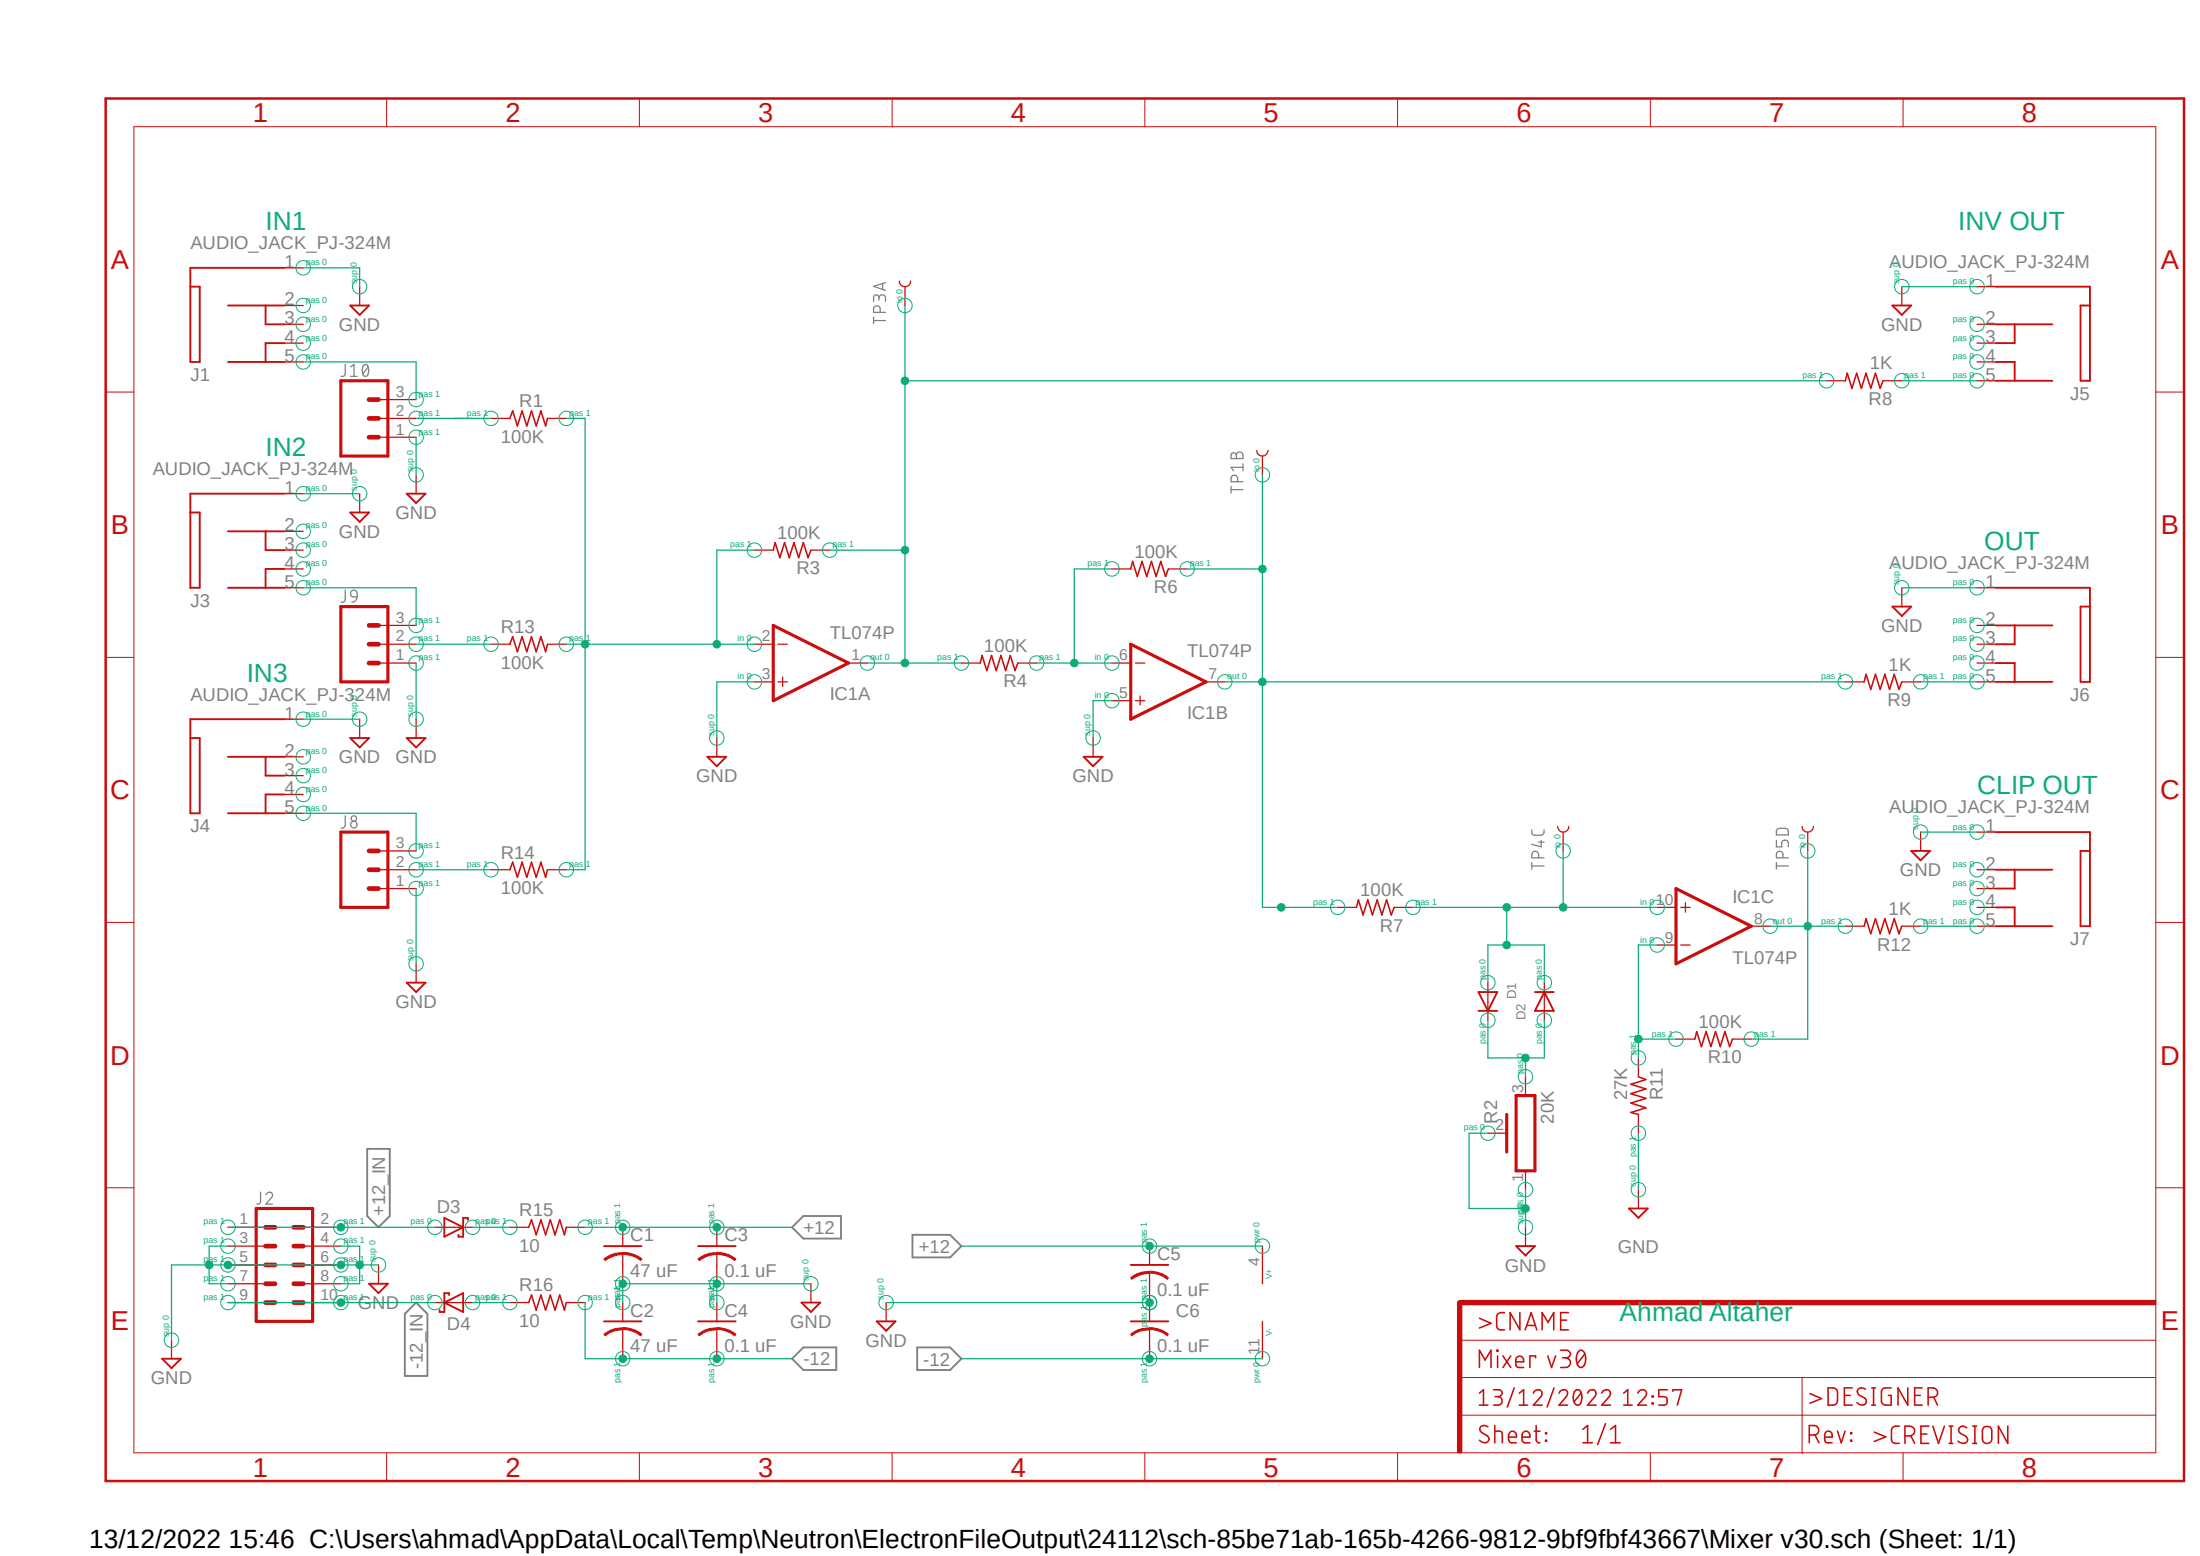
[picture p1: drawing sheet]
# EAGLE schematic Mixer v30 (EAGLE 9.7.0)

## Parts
C1  47 uF  C-US050-025X075  [C050-025X075]
C2  47 uF  C-US050-025X075  [C050-025X075]
C3  0.1 uF  C-US050-025X075  [C050-025X075]
C4  0.1 uF  C-US050-025X075  [C050-025X075]
C5  0.1 uF  C-US050-025X075  [C050-025X075]
C6  0.1 uF  C-US050-025X075  [C050-025X075]
D1  DIODEDO-1N4148  [DO-1N4148]
D2  DIODEDO-1N4148  [DO-1N4148]
D3  SCHOTTKY-DIODEDO41-7  [DO41-7]
D4  SCHOTTKY-DIODEDO41-7  [DO41-7]
IC1  TL074P  [DIL14]
J1  AUDIO_JACK_PJ-324M  [PJ-324M]
J2  CONN_05X2SHD-NS  [2X5-SHROUDED-NS]
J3  AUDIO_JACK_PJ-324M  [PJ-324M]
J4  AUDIO_JACK_PJ-324M  [PJ-324M]
J5  AUDIO_JACK_PJ-324M  [PJ-324M]
J6  AUDIO_JACK_PJ-324M  [PJ-324M]
J7  AUDIO_JACK_PJ-324M  [PJ-324M]
J8  CONN_03  [1X03]
J9  CONN_03  [1X03]
J10  CONN_03  [1X03]
R1  100K  R-US_0204/7  [0204/7]
R2  20K  PV36W  [PV36W]
R3  100K  R-US_0207/10  [0207/10]
R4  100K  R-US_0207/10  [0207/10]
R6  100K  R-US_0207/10  [0207/10]
R7  100K  R-US_0207/10  [0207/10]
R8  1K  R-US_0204/2V  [0204V]
R9  1K  R-US_0204/2V  [0204V]
R10  100K  R-US_0207/10  [0207/10]
R11  27K  R-US_0207/10  [0207/10]
R12  1K  R-US_0204/2V  [0204V]
R13  100K  R-US_0204/7  [0204/7]
R14  100K  R-US_0204/7  [0204/7]
R15  10  R-US_0204/2V  [0204V]
R16  10  R-US_0204/2V  [0204V]
TP1B  TEST-POINT3X5  [PAD.03X.05]
TP3A  TEST-POINT3X5  [PAD.03X.05]
TP4C  TEST-POINT3X5  [PAD.03X.05]
TP5D  TEST-POINT3X5  [PAD.03X.05]

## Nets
+12: C1.1 C3.1 C5.1 IC1.4(P:V+) R15.2
+12_IN: D3.A J2.1 J2.2
-12: C2.2 C4.2 C6.2 IC1.11(P:V-) R16.2
-12_IN: D4.C J2.9 J2.10
GND: C1.2 C2.1 C3.2 C4.1 C5.2 C6.1 IC1.3(A:+IN) IC1.5(B:+IN) J1.1 J2.3 J2.4 J2.5 J2.6 J2.7 J2.8 J3.1 J4.1 J5.1 J6.1 J7.1 J8.1 J9.1 J10.1 R2.1 R2.2 R11.2
N$1: IC1.1(A:OUT) R3.1 R4.2 R8.2 TP3A.P$1
N$2: IC1.6(B:-IN) R4.1 R6.2
N$4: IC1.7(B:OUT) R6.1 R7.2 R9.2 TP1B.P$1
N$5: J1.5 J10.3
N$6: D1.C D2.A R2.3
N$7: D1.A D2.C IC1.10(C:+IN) R7.1 TP4C.P$1
N$8: IC1.9(C:-IN) R10.2 R11.1
N$9: IC1.8(C:OUT) R10.1 R12.2 TP5D.P$1
N$10: J9.2 R13.1
N$11: J8.2 R14.1
N$12: IC1.2(A:-IN) R1.2 R3.2 R13.2 R14.2
N$13: J4.5 J8.3
N$14: J5.5 R8.1
N$15: J3.5 J9.3
N$16: D3.C R15.1
N$17: D4.A R16.1
N$18: J6.5 R9.1
N$19: J7.5 R12.1
TEST: J10.2 R1.1
Unconnected: IC1.12(D:+IN) IC1.13(D:-IN) IC1.14(D:OUT) J1.2 J1.3 J1.4 J3.2 J3.3 J3.4 J4.2 J4.3 J4.4 J5.2 J5.3 J5.4 J6.2 J6.3 J6.4 J7.2 J7.3 J7.4

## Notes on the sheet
- IN1 | INV OUT
- IN2
- OUT
- IN3
- CLIP OUT
- Ahmad Altaher
